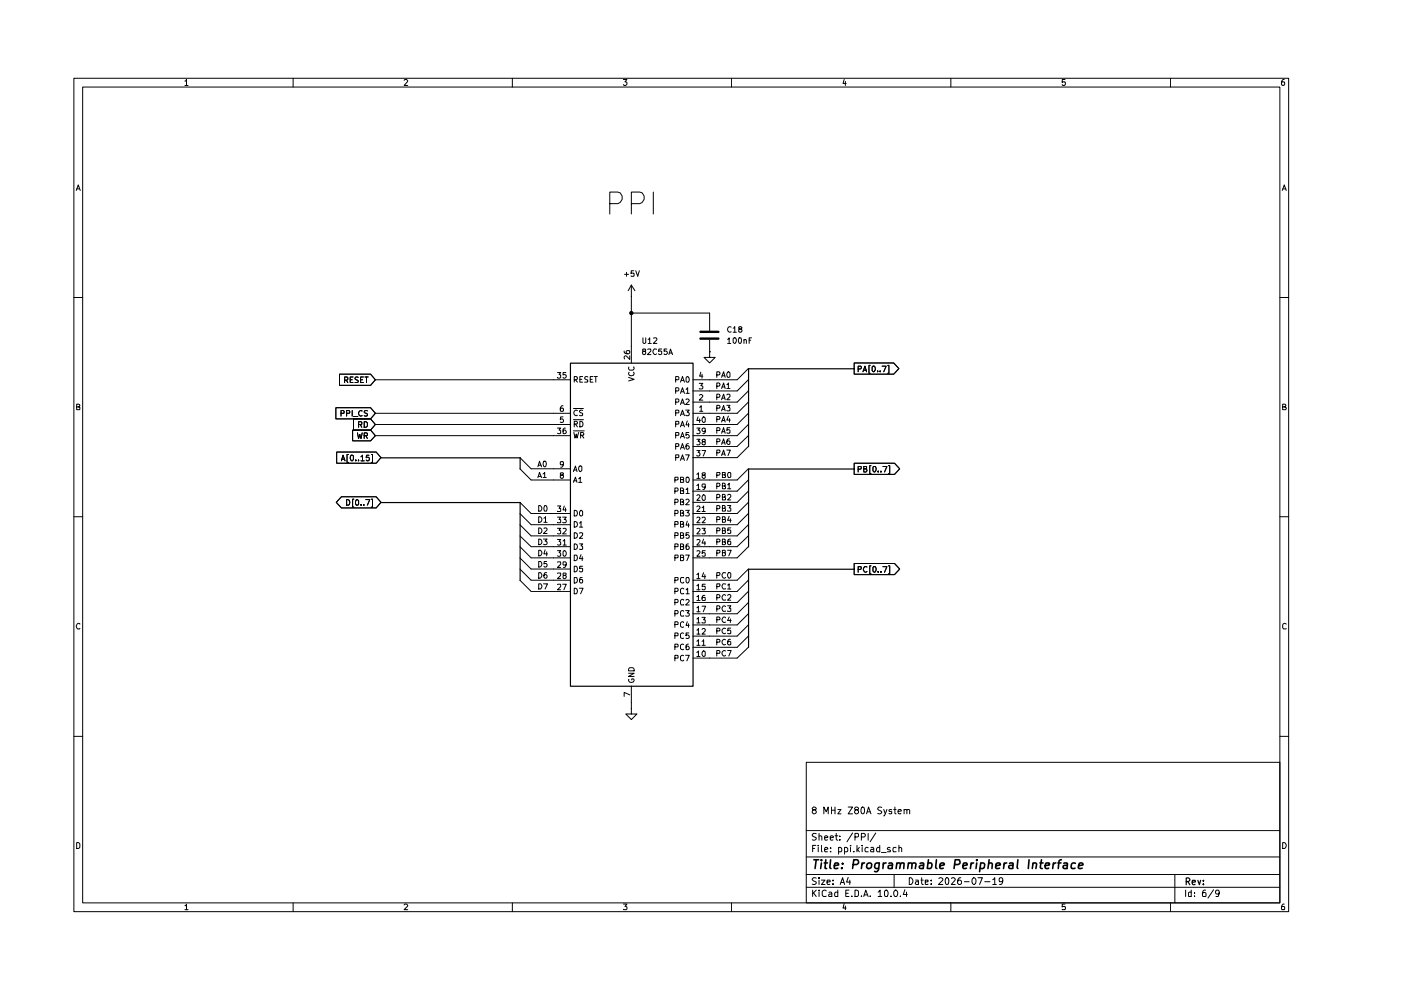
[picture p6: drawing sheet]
(kicad_sch
 (version 20260306)
 (generator "eeschema")
 (generator_version "10.0")
 (paper "A4")
 (title_block
  (title "Programmable Peripheral Interface")
  (date "2026-07-19")
  (comment 1 "8 MHz Z80A System"))
 (lib_symbols
  (symbol "Device:C"
   (pin_numbers (hide yes))
   (pin_names
    (offset 0.254)) (exclude_from_sim no) (in_bom yes) (on_board yes)
   (in_pos_files yes)
   (duplicate_pin_numbers_are_jumpers no)
   (property "Reference" "C" (at 0.635 2.54 0) (show_name no) (do_not_autoplace no) (effects (font (size 1.27 1.27)) (justify left)))
   (property "Value" "C" (at 0.635 -2.54 0) (show_name no) (do_not_autoplace no) (effects (font (size 1.27 1.27)) (justify left)))
   (property "Footprint" "" (at 0.9652 -3.81 0) (show_name no) (do_not_autoplace no) (hide yes) (effects (font (size 1.27 1.27))))
   (property "Datasheet" "" (at 0 0 0) (show_name no) (do_not_autoplace no) (hide yes) (effects (font (size 1.27 1.27))))
   (property "Description" "Unpolarized capacitor" (at 0 0 0) (show_name no) (do_not_autoplace no) (hide yes) (effects (font (size 1.27 1.27))))
   (symbol "C_0_1"
    (polyline (pts (xy -2.032 0.762) (xy 2.032 0.762)) (stroke (width 0.508) (type default)) (fill (type none)))
    (polyline (pts (xy -2.032 -0.762) (xy 2.032 -0.762)) (stroke (width 0.508) (type default)) (fill (type none))))
   (symbol "C_1_1"
    (pin passive line (at 0 3.81 270) (length 2.794) (name "" (effects (font (size 1.27 1.27)))) (number "1" (effects (font (size 1.27 1.27)))))
    (pin passive line (at 0 -3.81 90) (length 2.794) (name "" (effects (font (size 1.27 1.27)))) (number "2" (effects (font (size 1.27 1.27))))))
   (embedded_fonts no))
  (symbol "Interface:82C55A" (exclude_from_sim no) (in_bom yes) (on_board yes)
   (in_pos_files yes)
   (duplicate_pin_numbers_are_jumpers no)
   (property "Reference" "U" (at -13.97 38.1 0) (show_name no) (do_not_autoplace no) (effects (font (size 1.27 1.27)) (justify left)))
   (property "Value" "82C55A" (at 8.89 38.1 0) (show_name no) (do_not_autoplace no) (effects (font (size 1.27 1.27)) (justify left)))
   (property "Footprint" "Package_DIP:DIP-40_W15.24mm" (at 0 7.62 0) (show_name no) (do_not_autoplace no) (hide yes) (effects (font (size 1.27 1.27))))
   (property "Datasheet" "http://jap.hu/electronic/8255.pdf" (at 0 7.62 0) (show_name no) (do_not_autoplace no) (hide yes) (effects (font (size 1.27 1.27))))
   (property "Description" "CHMOS Programmable Peripheral Interface, PDIP-40" (at 0 0 0) (show_name no) (do_not_autoplace no) (hide yes) (effects (font (size 1.27 1.27))))
   (symbol "82C55A_1_1"
    (rectangle (start -13.97 -36.83) (end 13.97 36.83) (stroke (width 0.254) (type default)) (fill (type background)))
    (pin bidirectional line (at 17.78 25.4 180) (length 3.81) (name "PA3" (effects (font (size 1.27 1.27)))) (number "1" (effects (font (size 1.27 1.27)))))
    (pin bidirectional line (at 17.78 27.94 180) (length 3.81) (name "PA2" (effects (font (size 1.27 1.27)))) (number "2" (effects (font (size 1.27 1.27)))))
    (pin bidirectional line (at 17.78 30.48 180) (length 3.81) (name "PA1" (effects (font (size 1.27 1.27)))) (number "3" (effects (font (size 1.27 1.27)))))
    (pin bidirectional line (at 17.78 33.02 180) (length 3.81) (name "PA0" (effects (font (size 1.27 1.27)))) (number "4" (effects (font (size 1.27 1.27)))))
    (pin input line (at -17.78 22.86 0) (length 3.81) (name "~{RD}" (effects (font (size 1.27 1.27)))) (number "5" (effects (font (size 1.27 1.27)))))
    (pin input line (at -17.78 25.4 0) (length 3.81) (name "~{CS}" (effects (font (size 1.27 1.27)))) (number "6" (effects (font (size 1.27 1.27)))))
    (pin power_in line (at 0 -40.64 90) (length 3.81) (name "GND" (effects (font (size 1.27 1.27)))) (number "7" (effects (font (size 1.27 1.27)))))
    (pin input line (at -17.78 10.16 0) (length 3.81) (name "A1" (effects (font (size 1.27 1.27)))) (number "8" (effects (font (size 1.27 1.27)))))
    (pin input line (at -17.78 12.7 0) (length 3.81) (name "A0" (effects (font (size 1.27 1.27)))) (number "9" (effects (font (size 1.27 1.27)))))
    (pin bidirectional line (at 17.78 -30.48 180) (length 3.81) (name "PC7" (effects (font (size 1.27 1.27)))) (number "10" (effects (font (size 1.27 1.27)))))
    (pin bidirectional line (at 17.78 -27.94 180) (length 3.81) (name "PC6" (effects (font (size 1.27 1.27)))) (number "11" (effects (font (size 1.27 1.27)))))
    (pin bidirectional line (at 17.78 -25.4 180) (length 3.81) (name "PC5" (effects (font (size 1.27 1.27)))) (number "12" (effects (font (size 1.27 1.27)))))
    (pin bidirectional line (at 17.78 -22.86 180) (length 3.81) (name "PC4" (effects (font (size 1.27 1.27)))) (number "13" (effects (font (size 1.27 1.27)))))
    (pin bidirectional line (at 17.78 -12.7 180) (length 3.81) (name "PC0" (effects (font (size 1.27 1.27)))) (number "14" (effects (font (size 1.27 1.27)))))
    (pin bidirectional line (at 17.78 -15.24 180) (length 3.81) (name "PC1" (effects (font (size 1.27 1.27)))) (number "15" (effects (font (size 1.27 1.27)))))
    (pin bidirectional line (at 17.78 -17.78 180) (length 3.81) (name "PC2" (effects (font (size 1.27 1.27)))) (number "16" (effects (font (size 1.27 1.27)))))
    (pin bidirectional line (at 17.78 -20.32 180) (length 3.81) (name "PC3" (effects (font (size 1.27 1.27)))) (number "17" (effects (font (size 1.27 1.27)))))
    (pin bidirectional line (at 17.78 10.16 180) (length 3.81) (name "PB0" (effects (font (size 1.27 1.27)))) (number "18" (effects (font (size 1.27 1.27)))))
    (pin bidirectional line (at 17.78 7.62 180) (length 3.81) (name "PB1" (effects (font (size 1.27 1.27)))) (number "19" (effects (font (size 1.27 1.27)))))
    (pin bidirectional line (at 17.78 5.08 180) (length 3.81) (name "PB2" (effects (font (size 1.27 1.27)))) (number "20" (effects (font (size 1.27 1.27)))))
    (pin bidirectional line (at 17.78 2.54 180) (length 3.81) (name "PB3" (effects (font (size 1.27 1.27)))) (number "21" (effects (font (size 1.27 1.27)))))
    (pin bidirectional line (at 17.78 0 180) (length 3.81) (name "PB4" (effects (font (size 1.27 1.27)))) (number "22" (effects (font (size 1.27 1.27)))))
    (pin bidirectional line (at 17.78 -2.54 180) (length 3.81) (name "PB5" (effects (font (size 1.27 1.27)))) (number "23" (effects (font (size 1.27 1.27)))))
    (pin bidirectional line (at 17.78 -5.08 180) (length 3.81) (name "PB6" (effects (font (size 1.27 1.27)))) (number "24" (effects (font (size 1.27 1.27)))))
    (pin bidirectional line (at 17.78 -7.62 180) (length 3.81) (name "PB7" (effects (font (size 1.27 1.27)))) (number "25" (effects (font (size 1.27 1.27)))))
    (pin power_in line (at 0 40.64 270) (length 3.81) (name "VCC" (effects (font (size 1.27 1.27)))) (number "26" (effects (font (size 1.27 1.27)))))
    (pin bidirectional line (at -17.78 -15.24 0) (length 3.81) (name "D7" (effects (font (size 1.27 1.27)))) (number "27" (effects (font (size 1.27 1.27)))))
    (pin bidirectional line (at -17.78 -12.7 0) (length 3.81) (name "D6" (effects (font (size 1.27 1.27)))) (number "28" (effects (font (size 1.27 1.27)))))
    (pin bidirectional line (at -17.78 -10.16 0) (length 3.81) (name "D5" (effects (font (size 1.27 1.27)))) (number "29" (effects (font (size 1.27 1.27)))))
    (pin bidirectional line (at -17.78 -7.62 0) (length 3.81) (name "D4" (effects (font (size 1.27 1.27)))) (number "30" (effects (font (size 1.27 1.27)))))
    (pin bidirectional line (at -17.78 -5.08 0) (length 3.81) (name "D3" (effects (font (size 1.27 1.27)))) (number "31" (effects (font (size 1.27 1.27)))))
    (pin bidirectional line (at -17.78 -2.54 0) (length 3.81) (name "D2" (effects (font (size 1.27 1.27)))) (number "32" (effects (font (size 1.27 1.27)))))
    (pin bidirectional line (at -17.78 0 0) (length 3.81) (name "D1" (effects (font (size 1.27 1.27)))) (number "33" (effects (font (size 1.27 1.27)))))
    (pin bidirectional line (at -17.78 2.54 0) (length 3.81) (name "D0" (effects (font (size 1.27 1.27)))) (number "34" (effects (font (size 1.27 1.27)))))
    (pin input line (at -17.78 33.02 0) (length 3.81) (name "RESET" (effects (font (size 1.27 1.27)))) (number "35" (effects (font (size 1.27 1.27)))))
    (pin input line (at -17.78 20.32 0) (length 3.81) (name "~{WR}" (effects (font (size 1.27 1.27)))) (number "36" (effects (font (size 1.27 1.27)))))
    (pin bidirectional line (at 17.78 15.24 180) (length 3.81) (name "PA7" (effects (font (size 1.27 1.27)))) (number "37" (effects (font (size 1.27 1.27)))))
    (pin bidirectional line (at 17.78 17.78 180) (length 3.81) (name "PA6" (effects (font (size 1.27 1.27)))) (number "38" (effects (font (size 1.27 1.27)))))
    (pin bidirectional line (at 17.78 20.32 180) (length 3.81) (name "PA5" (effects (font (size 1.27 1.27)))) (number "39" (effects (font (size 1.27 1.27)))))
    (pin bidirectional line (at 17.78 22.86 180) (length 3.81) (name "PA4" (effects (font (size 1.27 1.27)))) (number "40" (effects (font (size 1.27 1.27))))))
   (embedded_fonts no))
  (symbol "power:+5V"
   (power global)
   (pin_numbers (hide yes))
   (pin_names
    (offset 0) (hide yes)) (exclude_from_sim no) (in_bom yes) (on_board yes)
   (in_pos_files yes)
   (duplicate_pin_numbers_are_jumpers no)
   (property "Reference" "#PWR" (at 0 -3.81 0) (show_name no) (do_not_autoplace no) (hide yes) (effects (font (size 1.27 1.27))))
   (property "Value" "+5V" (at 0 3.556 0) (show_name no) (do_not_autoplace no) (effects (font (size 1.27 1.27))))
   (property "Footprint" "" (at 0 0 0) (show_name no) (do_not_autoplace no) (hide yes) (effects (font (size 1.27 1.27))))
   (property "Datasheet" "" (at 0 0 0) (show_name no) (do_not_autoplace no) (hide yes) (effects (font (size 1.27 1.27))))
   (property "Description" "Power symbol creates a global label with name \"+5V\"" (at 0 0 0) (show_name no) (do_not_autoplace no) (hide yes) (effects (font (size 1.27 1.27))))
   (symbol "+5V_0_1"
    (polyline (pts (xy -0.762 1.27) (xy 0 2.54)) (stroke (width 0) (type default)) (fill (type none)))
    (polyline (pts (xy 0 2.54) (xy 0.762 1.27)) (stroke (width 0) (type default)) (fill (type none)))
    (polyline (pts (xy 0 0) (xy 0 2.54)) (stroke (width 0) (type default)) (fill (type none))))
   (symbol "+5V_1_1"
    (pin power_in line (at 0 0 90) (length 0) (name "" (effects (font (size 1.27 1.27)))) (number "1" (effects (font (size 1.27 1.27))))))
   (embedded_fonts no))
  (symbol "power:GND"
   (power global)
   (pin_numbers (hide yes))
   (pin_names
    (offset 0) (hide yes)) (exclude_from_sim no) (in_bom yes) (on_board yes)
   (in_pos_files yes)
   (duplicate_pin_numbers_are_jumpers no)
   (property "Reference" "#PWR" (at 0 -6.35 0) (show_name no) (do_not_autoplace no) (hide yes) (effects (font (size 1.27 1.27))))
   (property "Value" "GND" (at 0 -3.81 0) (show_name no) (do_not_autoplace no) (effects (font (size 1.27 1.27))))
   (property "Footprint" "" (at 0 0 0) (show_name no) (do_not_autoplace no) (hide yes) (effects (font (size 1.27 1.27))))
   (property "Datasheet" "" (at 0 0 0) (show_name no) (do_not_autoplace no) (hide yes) (effects (font (size 1.27 1.27))))
   (property "Description" "Power symbol creates a global label with name \"GND\" , ground" (at 0 0 0) (show_name no) (do_not_autoplace no) (hide yes) (effects (font (size 1.27 1.27))))
   (symbol "GND_0_1"
    (polyline (pts (xy 0 0) (xy 0 -1.27) (xy 1.27 -1.27) (xy 0 -2.54) (xy -1.27 -1.27) (xy 0 -1.27)) (stroke (width 0) (type default)) (fill (type none))))
   (symbol "GND_1_1"
    (pin power_in line (at 0 0 270) (length 0) (name "" (effects (font (size 1.27 1.27)))) (number "1" (effects (font (size 1.27 1.27))))))
   (embedded_fonts no)))
 (text "PPI"
  (exclude_from_sim no)
  (at 137.16 38.862 0)
  (effects (font (size 5 5))))
 (junction
  (at 137.16 63.5)
  (diameter 0)
  (color 0 0 0 0))
 (bus_entry
  (at 161.29 139.7)
  (size 2.54 -2.54)
  (stroke (width 0) (type default)))
 (bus_entry
  (at 111.76 121.92)
  (size 2.54 2.54)
  (stroke (width 0) (type default)))
 (bus_entry
  (at 161.29 132.08)
  (size 2.54 -2.54)
  (stroke (width 0) (type default)))
 (bus_entry
  (at 111.76 99.06)
  (size 2.54 2.54)
  (stroke (width 0) (type default)))
 (bus_entry
  (at 161.29 142.24)
  (size 2.54 -2.54)
  (stroke (width 0) (type default)))
 (bus_entry
  (at 161.29 114.3)
  (size 2.54 -2.54)
  (stroke (width 0) (type default)))
 (bus_entry
  (at 111.76 124.46)
  (size 2.54 2.54)
  (stroke (width 0) (type default)))
 (bus_entry
  (at 161.29 111.76)
  (size 2.54 -2.54)
  (stroke (width 0) (type default)))
 (bus_entry
  (at 111.76 109.22)
  (size 2.54 2.54)
  (stroke (width 0) (type default)))
 (bus_entry
  (at 111.76 114.3)
  (size 2.54 2.54)
  (stroke (width 0) (type default)))
 (bus_entry
  (at 161.29 83.82)
  (size 2.54 -2.54)
  (stroke (width 0) (type default)))
 (bus_entry
  (at 111.76 116.84)
  (size 2.54 2.54)
  (stroke (width 0) (type default)))
 (bus_entry
  (at 161.29 137.16)
  (size 2.54 -2.54)
  (stroke (width 0) (type default)))
 (bus_entry
  (at 161.29 134.62)
  (size 2.54 -2.54)
  (stroke (width 0) (type default)))
 (bus_entry
  (at 161.29 101.6)
  (size 2.54 -2.54)
  (stroke (width 0) (type default)))
 (bus_entry
  (at 161.29 124.46)
  (size 2.54 -2.54)
  (stroke (width 0) (type default)))
 (bus_entry
  (at 161.29 129.54)
  (size 2.54 -2.54)
  (stroke (width 0) (type default)))
 (bus_entry
  (at 161.29 104.14)
  (size 2.54 -2.54)
  (stroke (width 0) (type default)))
 (bus_entry
  (at 161.29 106.68)
  (size 2.54 -2.54)
  (stroke (width 0) (type default)))
 (bus_entry
  (at 161.29 109.22)
  (size 2.54 -2.54)
  (stroke (width 0) (type default)))
 (bus_entry
  (at 161.29 91.44)
  (size 2.54 -2.54)
  (stroke (width 0) (type default)))
 (bus_entry
  (at 111.76 96.52)
  (size 2.54 2.54)
  (stroke (width 0) (type default)))
 (bus_entry
  (at 161.29 96.52)
  (size 2.54 -2.54)
  (stroke (width 0) (type default)))
 (bus_entry
  (at 111.76 119.38)
  (size 2.54 2.54)
  (stroke (width 0) (type default)))
 (bus_entry
  (at 111.76 106.68)
  (size 2.54 2.54)
  (stroke (width 0) (type default)))
 (bus_entry
  (at 161.29 81.28)
  (size 2.54 -2.54)
  (stroke (width 0) (type default)))
 (bus_entry
  (at 161.29 78.74)
  (size 2.54 -2.54)
  (stroke (width 0) (type default)))
 (bus_entry
  (at 161.29 88.9)
  (size 2.54 -2.54)
  (stroke (width 0) (type default)))
 (bus_entry
  (at 161.29 93.98)
  (size 2.54 -2.54)
  (stroke (width 0) (type default)))
 (bus_entry
  (at 161.29 127)
  (size 2.54 -2.54)
  (stroke (width 0) (type default)))
 (bus_entry
  (at 161.29 86.36)
  (size 2.54 -2.54)
  (stroke (width 0) (type default)))
 (bus_entry
  (at 161.29 116.84)
  (size 2.54 -2.54)
  (stroke (width 0) (type default)))
 (bus_entry
  (at 161.29 119.38)
  (size 2.54 -2.54)
  (stroke (width 0) (type default)))
 (bus_entry
  (at 111.76 111.76)
  (size 2.54 2.54)
  (stroke (width 0) (type default)))
 (wire
  (pts (xy 114.3 114.3) (xy 119.38 114.3))
  (stroke (width 0) (type default)))
 (wire
  (pts (xy 114.3 101.6) (xy 119.38 101.6))
  (stroke (width 0) (type default)))
 (wire
  (pts (xy 154.94 111.76) (xy 161.29 111.76))
  (stroke (width 0) (type default)))
 (wire
  (pts (xy 78.74 88.9) (xy 119.38 88.9))
  (stroke (width 0) (type default)))
 (wire
  (pts (xy 78.74 86.36) (xy 119.38 86.36))
  (stroke (width 0) (type default)))
 (wire
  (pts (xy 154.94 114.3) (xy 161.29 114.3))
  (stroke (width 0) (type default)))
 (wire
  (pts (xy 154.94 96.52) (xy 161.29 96.52))
  (stroke (width 0) (type default)))
 (wire
  (pts (xy 154.94 124.46) (xy 161.29 124.46))
  (stroke (width 0) (type default)))
 (bus
  (pts (xy 111.76 96.52) (xy 111.76 99.06))
  (stroke (width 0) (type default)))
 (wire
  (pts (xy 154.94 127) (xy 161.29 127))
  (stroke (width 0) (type default)))
 (wire
  (pts (xy 154.94 81.28) (xy 161.29 81.28))
  (stroke (width 0) (type default)))
 (wire
  (pts (xy 154.94 101.6) (xy 161.29 101.6))
  (stroke (width 0) (type default)))
 (wire
  (pts (xy 154.94 119.38) (xy 161.29 119.38))
  (stroke (width 0) (type default)))
 (wire
  (pts (xy 154.94 91.44) (xy 161.29 91.44))
  (stroke (width 0) (type default)))
 (wire
  (pts (xy 154.94 88.9) (xy 161.29 88.9))
  (stroke (width 0) (type default)))
 (wire
  (pts (xy 114.3 119.38) (xy 119.38 119.38))
  (stroke (width 0) (type default)))
 (wire
  (pts (xy 154.94 104.14) (xy 161.29 104.14))
  (stroke (width 0) (type default)))
 (wire
  (pts (xy 154.94 78.74) (xy 161.29 78.74))
  (stroke (width 0) (type default)))
 (bus
  (pts (xy 80.01 106.68) (xy 111.76 106.68))
  (stroke (width 0) (type default)))
 (wire
  (pts (xy 114.3 124.46) (xy 119.38 124.46))
  (stroke (width 0) (type default)))
 (wire
  (pts (xy 114.3 121.92) (xy 119.38 121.92))
  (stroke (width 0) (type default)))
 (wire
  (pts (xy 137.16 63.5) (xy 154.94 63.5))
  (stroke (width 0) (type default)))
 (wire
  (pts (xy 114.3 116.84) (xy 119.38 116.84))
  (stroke (width 0) (type default)))
 (wire
  (pts (xy 114.3 127) (xy 119.38 127))
  (stroke (width 0) (type default)))
 (wire
  (pts (xy 154.94 116.84) (xy 161.29 116.84))
  (stroke (width 0) (type default)))
 (bus
  (pts (xy 163.83 93.98) (xy 163.83 76.2))
  (stroke (width 0) (type default)))
 (wire
  (pts (xy 114.3 111.76) (xy 119.38 111.76))
  (stroke (width 0) (type default)))
 (bus
  (pts (xy 80.01 96.52) (xy 111.76 96.52))
  (stroke (width 0) (type default)))
 (bus
  (pts (xy 163.83 139.7) (xy 163.83 121.92))
  (stroke (width 0) (type default)))
 (wire
  (pts (xy 154.94 137.16) (xy 161.29 137.16))
  (stroke (width 0) (type default)))
 (wire
  (pts (xy 137.16 152.4) (xy 137.16 153.67))
  (stroke (width 0) (type default)))
 (wire
  (pts (xy 154.94 106.68) (xy 161.29 106.68))
  (stroke (width 0) (type default)))
 (wire
  (pts (xy 154.94 142.24) (xy 161.29 142.24))
  (stroke (width 0) (type default)))
 (wire
  (pts (xy 78.74 91.44) (xy 119.38 91.44))
  (stroke (width 0) (type default)))
 (wire
  (pts (xy 154.94 83.82) (xy 161.29 83.82))
  (stroke (width 0) (type default)))
 (wire
  (pts (xy 154.94 109.22) (xy 161.29 109.22))
  (stroke (width 0) (type default)))
 (bus
  (pts (xy 163.83 121.92) (xy 187.96 121.92))
  (stroke (width 0) (type default)))
 (bus
  (pts (xy 163.83 99.06) (xy 187.96 99.06))
  (stroke (width 0) (type default)))
 (wire
  (pts (xy 154.94 132.08) (xy 161.29 132.08))
  (stroke (width 0) (type default)))
 (bus
  (pts (xy 111.76 106.68) (xy 111.76 124.46))
  (stroke (width 0) (type default)))
 (wire
  (pts (xy 137.16 59.69) (xy 137.16 63.5))
  (stroke (width 0) (type default)))
 (wire
  (pts (xy 154.94 64.77) (xy 154.94 63.5))
  (stroke (width 0) (type default)))
 (wire
  (pts (xy 114.3 109.22) (xy 119.38 109.22))
  (stroke (width 0) (type default)))
 (wire
  (pts (xy 154.94 134.62) (xy 161.29 134.62))
  (stroke (width 0) (type default)))
 (wire
  (pts (xy 154.94 93.98) (xy 161.29 93.98))
  (stroke (width 0) (type default)))
 (wire
  (pts (xy 114.3 99.06) (xy 119.38 99.06))
  (stroke (width 0) (type default)))
 (wire
  (pts (xy 154.94 129.54) (xy 161.29 129.54))
  (stroke (width 0) (type default)))
 (bus
  (pts (xy 163.83 116.84) (xy 163.83 99.06))
  (stroke (width 0) (type default)))
 (wire
  (pts (xy 154.94 139.7) (xy 161.29 139.7))
  (stroke (width 0) (type default)))
 (wire
  (pts (xy 78.74 78.74) (xy 119.38 78.74))
  (stroke (width 0) (type default)))
 (bus
  (pts (xy 163.83 76.2) (xy 187.96 76.2))
  (stroke (width 0) (type default)))
 (wire
  (pts (xy 154.94 86.36) (xy 161.29 86.36))
  (stroke (width 0) (type default)))
 (wire
  (pts (xy 137.16 63.5) (xy 137.16 71.12))
  (stroke (width 0) (type default)))
 (label "D4"
  (at 115.57 119.38 0)
  (effects (font (size 1.27 1.27)) (justify left bottom)))
 (label "PA6"
  (at 156.21 93.98 0)
  (effects (font (size 1.27 1.27)) (justify left bottom)))
 (label "A0"
  (at 115.57 99.06 0)
  (effects (font (size 1.27 1.27)) (justify left bottom)))
 (label "PA3"
  (at 156.21 86.36 0)
  (effects (font (size 1.27 1.27)) (justify left bottom)))
 (label "PB6"
  (at 156.21 116.84 0)
  (effects (font (size 1.27 1.27)) (justify left bottom)))
 (label "PC6"
  (at 156.21 139.7 0)
  (effects (font (size 1.27 1.27)) (justify left bottom)))
 (label "PC1"
  (at 156.21 127 0)
  (effects (font (size 1.27 1.27)) (justify left bottom)))
 (label "PB2"
  (at 156.21 106.68 0)
  (effects (font (size 1.27 1.27)) (justify left bottom)))
 (label "D7"
  (at 115.57 127 0)
  (effects (font (size 1.27 1.27)) (justify left bottom)))
 (label "PC0"
  (at 156.21 124.46 0)
  (effects (font (size 1.27 1.27)) (justify left bottom)))
 (label "PC2"
  (at 156.21 129.54 0)
  (effects (font (size 1.27 1.27)) (justify left bottom)))
 (label "PA7"
  (at 156.21 96.52 0)
  (effects (font (size 1.27 1.27)) (justify left bottom)))
 (label "PB1"
  (at 156.21 104.14 0)
  (effects (font (size 1.27 1.27)) (justify left bottom)))
 (label "PA2"
  (at 156.21 83.82 0)
  (effects (font (size 1.27 1.27)) (justify left bottom)))
 (label "D2"
  (at 115.57 114.3 0)
  (effects (font (size 1.27 1.27)) (justify left bottom)))
 (label "PA1"
  (at 156.21 81.28 0)
  (effects (font (size 1.27 1.27)) (justify left bottom)))
 (label "PC3"
  (at 156.21 132.08 0)
  (effects (font (size 1.27 1.27)) (justify left bottom)))
 (label "D5"
  (at 115.57 121.92 0)
  (effects (font (size 1.27 1.27)) (justify left bottom)))
 (label "D0"
  (at 115.57 109.22 0)
  (effects (font (size 1.27 1.27)) (justify left bottom)))
 (label "PA5"
  (at 156.21 91.44 0)
  (effects (font (size 1.27 1.27)) (justify left bottom)))
 (label "A1"
  (at 115.57 101.6 0)
  (effects (font (size 1.27 1.27)) (justify left bottom)))
 (label "PC5"
  (at 156.21 137.16 0)
  (effects (font (size 1.27 1.27)) (justify left bottom)))
 (label "PB0"
  (at 156.21 101.6 0)
  (effects (font (size 1.27 1.27)) (justify left bottom)))
 (label "PB5"
  (at 156.21 114.3 0)
  (effects (font (size 1.27 1.27)) (justify left bottom)))
 (label "PA0"
  (at 156.21 78.74 0)
  (effects (font (size 1.27 1.27)) (justify left bottom)))
 (label "PC7"
  (at 156.21 142.24 0)
  (effects (font (size 1.27 1.27)) (justify left bottom)))
 (label "PA4"
  (at 156.21 88.9 0)
  (effects (font (size 1.27 1.27)) (justify left bottom)))
 (label "PB3"
  (at 156.21 109.22 0)
  (effects (font (size 1.27 1.27)) (justify left bottom)))
 (label "D6"
  (at 115.57 124.46 0)
  (effects (font (size 1.27 1.27)) (justify left bottom)))
 (label "D1"
  (at 115.57 111.76 0)
  (effects (font (size 1.27 1.27)) (justify left bottom)))
 (label "PB4"
  (at 156.21 111.76 0)
  (effects (font (size 1.27 1.27)) (justify left bottom)))
 (label "D3"
  (at 115.57 116.84 0)
  (effects (font (size 1.27 1.27)) (justify left bottom)))
 (label "PC4"
  (at 156.21 134.62 0)
  (effects (font (size 1.27 1.27)) (justify left bottom)))
 (label "PB7"
  (at 156.21 119.38 0)
  (effects (font (size 1.27 1.27)) (justify left bottom)))
 (global_label "WR"
  (shape input)
  (at 78.74 91.44 180)
  (fields_autoplaced yes)
  (effects (font (size 1.27 1.27)) (justify right))
  (property "Intersheetrefs" "${INTERSHEET_REFS}" (at 73.0334 91.44 0) (hide yes) (show_name no) (do_not_autoplace no) (effects (font (size 1.27 1.27)) (justify right))))
 (global_label "PPI_CS"
  (shape input)
  (at 78.74 86.36 180)
  (fields_autoplaced yes)
  (effects (font (size 1.27 1.27)) (justify right))
  (property "Intersheetrefs" "${INTERSHEET_REFS}" (at 69.1629 86.36 0) (hide yes) (show_name no) (do_not_autoplace no) (effects (font (size 1.27 1.27)) (justify right))))
 (global_label "RD"
  (shape input)
  (at 78.74 88.9 180)
  (fields_autoplaced yes)
  (effects (font (size 1.27 1.27)) (justify right))
  (property "Intersheetrefs" "${INTERSHEET_REFS}" (at 73.2148 88.9 0) (hide yes) (show_name no) (do_not_autoplace no) (effects (font (size 1.27 1.27)) (justify right))))
 (global_label "PB[0..7]"
  (shape output)
  (at 187.96 99.06 0)
  (fields_autoplaced yes)
  (effects (font (size 1.27 1.27)) (justify left))
  (property "Intersheetrefs" "${INTERSHEET_REFS}" (at 198.8072 99.06 0) (hide yes) (show_name no) (do_not_autoplace no) (effects (font (size 1.27 1.27)) (justify left))))
 (global_label "RESET"
  (shape input)
  (at 78.74 78.74 180)
  (fields_autoplaced yes)
  (effects (font (size 1.27 1.27)) (justify right))
  (property "Intersheetrefs" "${INTERSHEET_REFS}" (at 70.0097 78.74 0) (hide yes) (show_name no) (do_not_autoplace no) (effects (font (size 1.27 1.27)) (justify right))))
 (global_label "A[0..15]"
  (shape input)
  (at 80.01 96.52 180)
  (fields_autoplaced yes)
  (effects (font (size 1.27 1.27)) (justify right))
  (property "Intersheetrefs" "${INTERSHEET_REFS}" (at 69.4047 96.52 0) (hide yes) (show_name no) (do_not_autoplace no) (effects (font (size 1.27 1.27)) (justify right))))
 (global_label "PC[0..7]"
  (shape output)
  (at 187.96 121.92 0)
  (fields_autoplaced yes)
  (effects (font (size 1.27 1.27)) (justify left))
  (property "Intersheetrefs" "${INTERSHEET_REFS}" (at 198.8072 121.92 0) (hide yes) (show_name no) (do_not_autoplace no) (effects (font (size 1.27 1.27)) (justify left))))
 (global_label "PA[0..7]"
  (shape output)
  (at 187.96 76.2 0)
  (fields_autoplaced yes)
  (effects (font (size 1.27 1.27)) (justify left))
  (property "Intersheetrefs" "${INTERSHEET_REFS}" (at 198.6258 76.2 0) (hide yes) (show_name no) (do_not_autoplace no) (effects (font (size 1.27 1.27)) (justify left))))
 (global_label "D[0..7]"
  (shape tri_state)
  (at 80.01 106.68 180)
  (fields_autoplaced yes)
  (effects (font (size 1.27 1.27)) (justify right))
  (property "Intersheetrefs" "${INTERSHEET_REFS}" (at 69.3215 106.68 0) (hide yes) (show_name no) (do_not_autoplace no) (effects (font (size 1.27 1.27)) (justify right))))
 (symbol
  (lib_id "power:+5V")
  (at 137.16 59.69 0)
  (unit 1)
  (body_style 1)
  (exclude_from_sim no)
  (in_bom yes)
  (on_board yes)
  (in_pos_files yes)
  (dnp no)
  (fields_autoplaced yes)
  (property "Reference" "#PWR048" (at 137.16 63.5 0) (hide yes) (show_name no) (do_not_autoplace no) (effects (font (size 1.27 1.27))))
  (property "Value" "+5V" (at 137.16 54.61 0) (show_name no) (do_not_autoplace no) (effects (font (size 1.27 1.27))))
  (property "Footprint" "" (at 137.16 59.69 0) (hide yes) (show_name no) (do_not_autoplace no) (effects (font (size 1.27 1.27))))
  (property "Datasheet" "" (at 137.16 59.69 0) (hide yes) (show_name no) (do_not_autoplace no) (effects (font (size 1.27 1.27))))
  (property "Description" "Power symbol creates a global label with name \"+5V\"" (at 137.16 59.69 0) (hide yes) (show_name no) (do_not_autoplace no) (effects (font (size 1.27 1.27))))
  (pin "1"))
 (symbol
  (lib_id "power:GND")
  (at 137.16 153.67 0)
  (unit 1)
  (body_style 1)
  (exclude_from_sim no)
  (in_bom yes)
  (on_board yes)
  (in_pos_files yes)
  (dnp no)
  (fields_autoplaced yes)
  (property "Reference" "#PWR049" (at 137.16 160.02 0) (hide yes) (show_name no) (do_not_autoplace no) (effects (font (size 1.27 1.27))))
  (property "Value" "GND" (at 137.16 158.75 0) (hide yes) (show_name no) (do_not_autoplace no) (effects (font (size 1.27 1.27))))
  (property "Footprint" "" (at 137.16 153.67 0) (hide yes) (show_name no) (do_not_autoplace no) (effects (font (size 1.27 1.27))))
  (property "Datasheet" "" (at 137.16 153.67 0) (hide yes) (show_name no) (do_not_autoplace no) (effects (font (size 1.27 1.27))))
  (property "Description" "Power symbol creates a global label with name \"GND\" , ground" (at 137.16 153.67 0) (hide yes) (show_name no) (do_not_autoplace no) (effects (font (size 1.27 1.27))))
  (pin "1"))
 (symbol
  (lib_id "Device:C")
  (at 154.94 68.58 180)
  (unit 1)
  (body_style 1)
  (exclude_from_sim no)
  (in_bom yes)
  (on_board yes)
  (in_pos_files yes)
  (dnp no)
  (fields_autoplaced yes)
  (property "Reference" "C18" (at 158.75 67.3099 0) (show_name no) (do_not_autoplace no) (effects (font (size 1.27 1.27)) (justify right)))
  (property "Value" "100nF" (at 158.75 69.8499 0) (show_name no) (do_not_autoplace no) (effects (font (size 1.27 1.27)) (justify right)))
  (property "Footprint" "Capacitor_THT:C_Disc_D5.0mm_W2.5mm_P2.50mm" (at 153.9748 64.77 0) (hide yes) (show_name no) (do_not_autoplace no) (effects (font (size 1.27 1.27))))
  (property "Datasheet" "" (at 154.94 68.58 0) (hide yes) (show_name no) (do_not_autoplace no) (effects (font (size 1.27 1.27))))
  (property "Description" "Unpolarized capacitor" (at 154.94 68.58 0) (hide yes) (show_name no) (do_not_autoplace no) (effects (font (size 1.27 1.27))))
  (pin "2")
  (pin "1"))
 (symbol
  (lib_id "Interface:82C55A")
  (at 137.16 111.76 0)
  (unit 1)
  (body_style 1)
  (exclude_from_sim no)
  (in_bom yes)
  (on_board yes)
  (in_pos_files yes)
  (dnp no)
  (fields_autoplaced yes)
  (property "Reference" "U12" (at 139.3033 69.85 0) (show_name no) (do_not_autoplace no) (effects (font (size 1.27 1.27)) (justify left)))
  (property "Value" "82C55A" (at 139.3033 72.39 0) (show_name no) (do_not_autoplace no) (effects (font (size 1.27 1.27)) (justify left)))
  (property "Footprint" "Package_DIP:DIP-40_W15.24mm" (at 137.16 104.14 0) (hide yes) (show_name no) (do_not_autoplace no) (effects (font (size 1.27 1.27))))
  (property "Datasheet" "http://jap.hu/electronic/8255.pdf" (at 137.16 104.14 0) (hide yes) (show_name no) (do_not_autoplace no) (effects (font (size 1.27 1.27))))
  (property "Description" "CHMOS Programmable Peripheral Interface, PDIP-40" (at 137.16 111.76 0) (hide yes) (show_name no) (do_not_autoplace no) (effects (font (size 1.27 1.27))))
  (pin "22")
  (pin "21")
  (pin "20")
  (pin "19")
  (pin "18")
  (pin "17")
  (pin "16")
  (pin "15")
  (pin "14")
  (pin "13")
  (pin "1")
  (pin "2")
  (pin "6")
  (pin "5")
  (pin "4")
  (pin "3")
  (pin "11")
  (pin "12")
  (pin "9")
  (pin "10")
  (pin "7")
  (pin "8")
  (pin "32")
  (pin "28")
  (pin "29")
  (pin "30")
  (pin "31")
  (pin "34")
  (pin "33")
  (pin "40")
  (pin "39")
  (pin "38")
  (pin "37")
  (pin "36")
  (pin "35")
  (pin "27")
  (pin "26")
  (pin "25")
  (pin "24")
  (pin "23"))
 (symbol
  (lib_id "power:GND")
  (at 154.94 72.39 0)
  (unit 1)
  (body_style 1)
  (exclude_from_sim no)
  (in_bom yes)
  (on_board yes)
  (in_pos_files yes)
  (dnp no)
  (fields_autoplaced yes)
  (property "Reference" "#PWR050" (at 154.94 78.74 0) (hide yes) (show_name no) (do_not_autoplace no) (effects (font (size 1.27 1.27))))
  (property "Value" "GND" (at 154.94 77.47 0) (hide yes) (show_name no) (do_not_autoplace no) (effects (font (size 1.27 1.27))))
  (property "Footprint" "" (at 154.94 72.39 0) (hide yes) (show_name no) (do_not_autoplace no) (effects (font (size 1.27 1.27))))
  (property "Datasheet" "" (at 154.94 72.39 0) (hide yes) (show_name no) (do_not_autoplace no) (effects (font (size 1.27 1.27))))
  (property "Description" "Power symbol creates a global label with name \"GND\" , ground" (at 154.94 72.39 0) (hide yes) (show_name no) (do_not_autoplace no) (effects (font (size 1.27 1.27))))
  (pin "1"))
 (sheet_instances
  (path ""
   (page "6"))))
